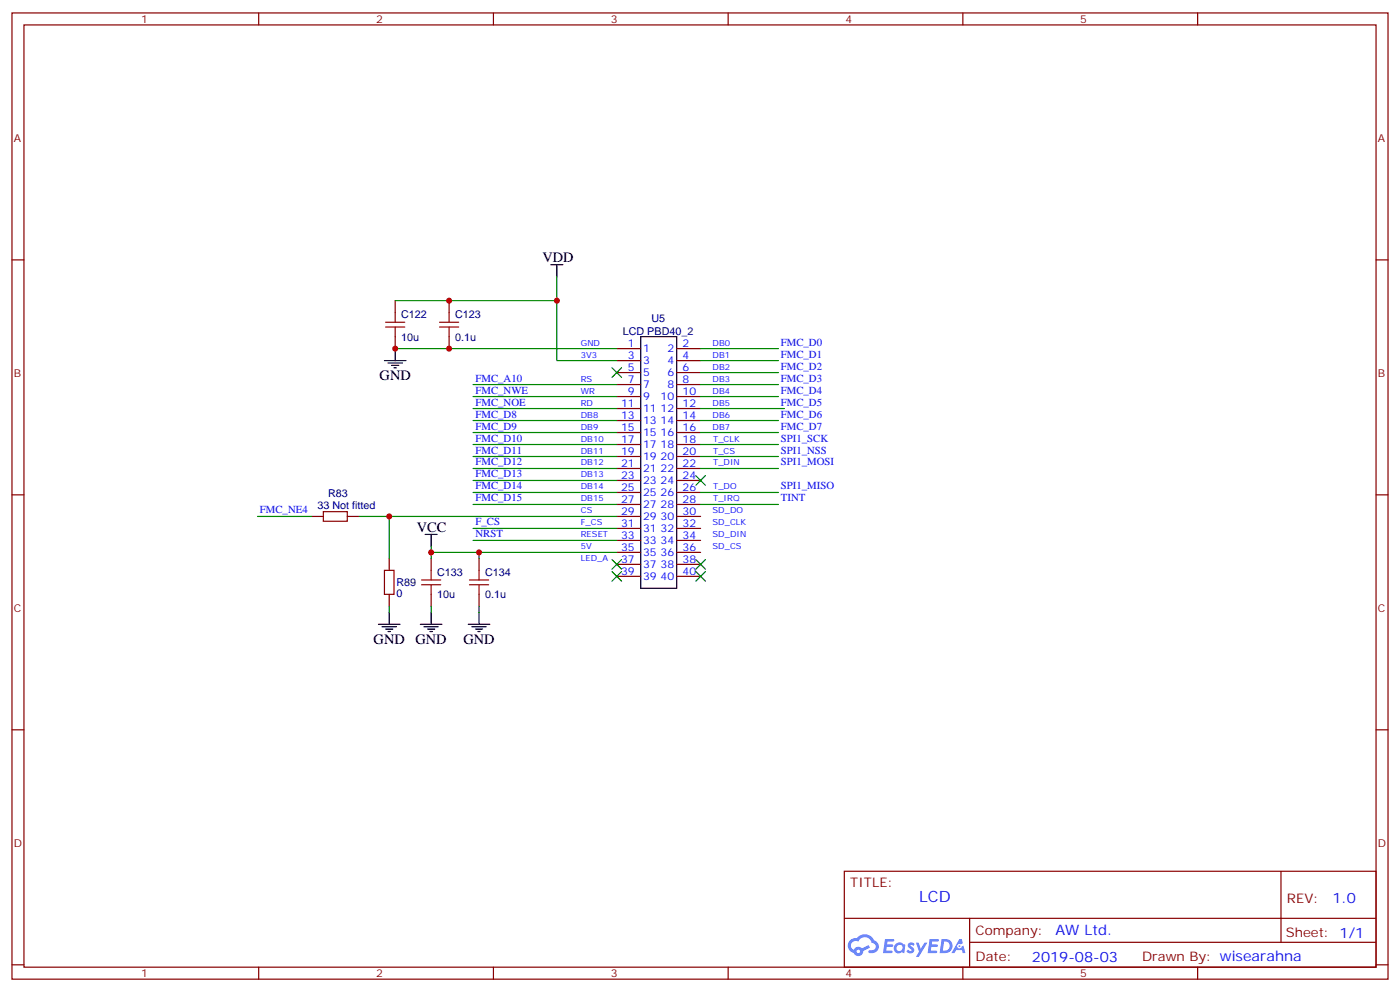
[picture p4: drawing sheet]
<svg xmlns="http://www.w3.org/2000/svg" width="412mm" height="292mm" viewBox="0 0 412 292" stroke-linecap="round" stroke-linejoin="round" font-family="sans-serif">
<g fill="none" stroke="#870000" stroke-width=".35">
<path d="M3.5 3.8h405.4v284.3h-405.4zM7.1 7.3h398.2v277.3h-398.2zM76.2 3.8v3.5M145.3 3.8v3.5M214.5 3.8v3.5M283.6 3.8v3.5M352.8 3.8v3.5M3.5 76.5h3.6M405.3 76.5h3.6M3.5 145.6h3.6M405.3 145.6h3.6M3.5 214.8h3.6"/>
<path d="M405.3 214.8h3.6M248.7 256.4h156.6v28.2h-156.6zM377.3 256.4v20.9M248.7 270.2h156.5M285.6 277.3h119.6M285.6 270.2v14.2M3.5 283.9h3.6M76.2 284.6v3.5M145.3 284.6v3.5M214.5 284.6v3.5M283.6 284.6v3.5M352.8 284.6v3.5"/>
<path d="M405.3 283.9h3.6"/>
</g>
<g fill="#5487ff">
<path d="M267.7 277.6a1.22 1.22 0 0 1 1.7 .2l-.4 .6a.47 .47 0 0 0-.3-.4 .47 .47 0 0 0-.5 .2l.1 .2a1.14 1.14 0 0 1 .8 1.8 1.14 1.14 0 0 1-1.9 0l-.2-.2 .5-.6 .7 .5a.29 .29 0 0 0 .3-.3 .29 .29 0 0 0-.2-.3 1.04 1.04 0 0 1-.6-1.7z"/>
<path d="M260.7 276.3h2.4l.3 .2-.2 .5-1.8 .1-.1 .8h1.5l.3 .4-.3 .4h-1.6l-.2 1.1h1.7l.2 .3-.2 .3-2.6 .1z"/>
<path d="M273.8 276.3h2.4l.3 .2-.1 .5-1.8 .1-.2 .8h1.6l.3 .4-.4 .4h-1.6l-.1 1.1h1.7l.2 .3-.2 .3-2.6 .1z"/>
<path d="M282.6 276.3h.7l.3 1.3-.6 .3a.69 .69 0 0 0-1 .3 .69 .69 0 0 0 .4 .9 .69 .69 0 0 0 .9-.6l.5-.2 .6 2.2h-.8l-.2-.9h-1.8l-.5 .9h-.8z"/>
<path d="M269.8 277.4h.8l.6 1.8 1.1-1.8h.9l-2.6 4.2h-.8l.9-1.5z"/>
<path d="M277.4 276.3l-.6 4.2h1.3a2.11 2.11 0 0 0 2.5-2.1 2.11 2.11 0 0 0-2.5-2.1zM278.1 277.1a1.39 1.39 0 0 1 1.7 1.4 1.39 1.39 0 0 1-1.8 1.3h-.3z"/>
<path d="M263.7 277.9a1.54 1.54 0 0 0-.1 2.2 1.54 1.54 0 0 0 2.2 .1l.6 .3 .3-2.3-.2-.3h-.4a1.49 1.49 0 0 0-2.4 0zM264 278.9a.94 .94 0 0 1 1.8 0 .94 .94 0 0 1-1.8 0z"/>
<path d="M250.4 276.7a2.18 2.18 0 0 0 1.1 3.7 1.44 1.44 0 0 0 1.6 .9 1.44 1.44 0 0 0 1.2-1.4l2-1.1-.5-.7-1.9 1a1.47 1.47 0 0 0-2.4 .4 1.39 1.39 0 0 1-.7-1.9 1.39 1.39 0 0 1 2-.5 2.12 2.12 0 0 1 2.2-1.3 2.12 2.12 0 0 1 1.9 1.7 1.14 1.14 0 0 1 1.1 1.4 1.14 1.14 0 0 1-1.7 .7 .43 .43 0 0 0-.5 .4 .43 .43 0 0 0 .4 .5 1.98 1.98 0 0 0 2.5-1.2 1.98 1.98 0 0 0-1.2-2.6 3.1 3.1 0 0 0-5.3-.6l-.9 .1zM252.3 280a.55 .55 0 0 1 1.1 0 .55 .55 0 0 1-1.1 0z"/>
<circle cx="282.6" cy="278.4" r=".26"/>
</g>
<g fill="none" stroke="#000" stroke-width=".35">
<path d="M162.3 77.9h3.5M164 77.9v3.5M188.7 99.1h10.6v74h-10.6zM113.2 106.1h6.4M114.3 106.8h4.2M115.4 107.5h2.1M116.1 108.2h.7M116.4 102.6v3.5M125.2 157.3h3.6M127 157.3v3.5M111.5 183.7h6.3M112.5 184.4h4.3"/>
<path d="M113.6 185.1h2.1M114.3 185.8h.7M114.7 180.2v3.5M123.8 183.7h6.4M124.9 184.4h4.2M125.9 185.1h2.2M126.6 185.8h.8M127 180.2v3.5M137.9 183.7h6.4M139 184.4h4.2M140.1 185.1h2.1M140.8 185.8h.7"/>
<path d="M141.1 180.2v3.5"/>
</g>
<g fill="none" stroke="#870000" stroke-width=".35">
<path d="M116.4 88.5v3.5M116.4 99.1v3.5M132.3 88.5v3.5M132.3 99.1v3.5M181.7 102.6h7M181.7 106.1h7M181.7 109.6h7M181.7 113.2h7M181.7 116.7h7M199.3 102.6h7.1M199.3 106.1h7.1M199.3 109.6h7.1"/>
<path d="M199.3 113.2h7.1M199.3 116.7h7.1M181.7 120.2h7M181.7 123.8h7M181.7 127.3h7M181.7 130.8h7M181.7 134.3h7M181.7 137.9h7M199.3 120.2h7.1M199.3 123.8h7.1M199.3 127.3h7.1M199.3 130.8h7.1"/>
<path d="M199.3 134.3h7.1M199.3 137.9h7.1M91.7 152h3.5M102.3 152h3.5M181.7 141.4h7M181.7 144.9h7M181.7 148.4h7M181.7 152h7M181.7 155.5h7M181.7 159h7M199.3 141.4h7.1M199.3 144.9h7.1"/>
<path d="M199.3 148.4h7.1M199.3 152h7.1M199.3 155.5h7.1M199.3 159h7.1M114.7 164.3v3.6M114.7 174.9v3.5M127 164.3v3.6M127 174.9v3.5M141.1 164.3v3.6M141.1 174.9v3.5M181.7 162.6h7M181.7 166.1h7"/>
<path d="M181.7 169.6h7M199.3 162.6h7.1M199.3 166.1h7.1M199.3 169.6h7.1"/>
</g>
<g fill="none" stroke="#a10000" stroke-width=".35">
<path d="M113.6 96.2h5.6M113.6 94.8h5.6M116.4 92v2.8M116.4 96.2v2.9M129.5 96.2h5.6M129.5 94.8h5.6M132.3 92v2.8M132.3 96.2v2.9M95.2 150.6h7.1v2.8h-7.1zM113.2 167.9h2.9v7h-2.9zM124.2 172.1h5.6M124.2 170.7h5.6"/>
<path d="M127 167.9v2.8M127 172.1v2.8M138.3 172.1h5.6M138.3 170.7h5.6M141.1 167.9v2.8M141.1 172.1v2.8"/>
</g>
<g fill="none" stroke="#008700" stroke-width=".35">
<path d="M116.4 88.5h47.6M164 81.4v24.7h17.7M116.4 102.6h65.3M139.3 113.2h42.4M139.3 116.7h42.4M206.4 102.6h22.9M206.4 113.2h22.9M206.4 116.7h22.9M206.4 106.1h22.9M206.4 109.6h22.9M139.3 120.2h42.4M139.3 123.8h42.4"/>
<path d="M139.3 127.3h42.4M139.3 130.8h42.4M139.3 134.3h42.4M139.3 137.9h42.4M206.4 120.2h24.7M206.4 123.8h22.9M206.4 127.3h22.9M206.4 130.8h22.9M206.4 134.3h22.9M206.4 137.9h22.9M75.8 152h15.9M105.8 152h75.9"/>
<path d="M114.7 152v12.3M139.3 159h42.4M139.3 155.5h42.4M139.3 141.4h42.4M139.3 144.9h42.4M139.3 148.4h42.4M206.4 144.9h22.9M206.4 148.4h22.9M114.7 178.4v1.8M127 160.8v1.8h54.7M127 162.6v1.7M127 178.4v1.8"/>
<path d="M141.1 162.6v1.7M141.1 178.4v1.8"/>
</g>
<g fill="#c00">
<circle cx="127" cy="162.6" r=".88"/>
<circle cx="132.3" cy="88.5" r=".88"/>
<circle cx="132.3" cy="102.6" r=".88"/>
<circle cx="116.4" cy="102.6" r=".88"/>
<circle cx="164" cy="88.5" r=".88"/>
<circle cx="114.7" cy="152" r=".88"/>
<circle cx="141.1" cy="162.6" r=".88"/>
</g>
<g fill="#c00" stroke="#008700" stroke-width=".35">
<path d="M180.3 108.2l2.8 2.9zM183.1 108.2l-2.8 2.9z"/>
<path d="M180.3 168.2l2.8 2.8zM183.1 168.2l-2.8 2.8z"/>
<path d="M205 168.2l2.8 2.8zM207.8 168.2l-2.8 2.8z"/>
<path d="M205 164.7l2.8 2.8zM205 167.5l2.8-2.8z"/>
<path d="M205 140l2.8 2.8zM207.8 140l-2.8 2.8z"/>
<path d="M180.3 164.7l2.8 2.8zM180.3 167.5l2.8-2.8z"/>
</g>
<text font-size="4.6" fill="#00f" x="270.8" y="265.4">LCD</text>
<g font-size="4.2">
<text x="159.8" y="77.2">VDD</text>
<text x="111.8" y="111.8">GND</text>
<text x="122.8" y="156.6">VCC</text>
<text x="110.1" y="189.4">GND</text>
<text x="122.4" y="189.4">GND</text>
<text x="136.5" y="189.4">GND</text>
</g>
<g font-size="4.2" fill="#00f">
<text x="392.5" y="265.7">1.0</text>
<text x="310.9" y="275.2">AW Ltd.</text>
<text x="304" y="283">2019-08-03</text>
</g>
<g font-size="3.9" fill="#800">
<text x="250.5" y="261">TITLE:</text>
<text x="379.1" y="265.7">REV:</text>
<text x="287.4" y="275.2">Company:</text>
<text x="378.7" y="275.8">Sheet: 1/1</text>
<text x="287.4" y="282.9">Date:</text>
<text x="336.4" y="282.9">Drawn By: wisearahna</text>
</g>
<g font-size="3.2" fill="#800">
<text x="41.6" y="6.8">1</text>
<text x="110.8" y="6.8">2</text>
<text x="179.9" y="6.8">3</text>
<text x="249.1" y="6.8">4</text>
<text x="318.2" y="6.8">5</text>
<text x="4.1" y="41.9">A</text>
<text x="405.9" y="41.9">A</text>
<text x="4.1" y="111.1">B</text>
<text x="405.9" y="111.1">B</text>
<text x="4.1" y="180.2">C</text>
<text x="405.9" y="180.2">C</text>
<text x="4.1" y="249.3">D</text>
<text x="405.9" y="249.3">D</text>
<text x="41.6" y="287.6">1</text>
<text x="110.8" y="287.6">2</text>
<text x="179.9" y="287.6">3</text>
<text x="249.1" y="287.6">4</text>
<text x="318.2" y="287.6">5</text>
</g>
<g font-size="3.2" fill="#000080">
<text x="118.2" y="93.6">C122</text>
<text x="134.1" y="93.6">C123</text>
<text x="191.9" y="94.8">U5</text>
<text x="118.2" y="100.3">10u</text>
<text x="134.1" y="100.3">0.1u</text>
<text x="183.4" y="98.6">LCD PBD40_2</text>
<text x="93.5" y="149.7">33 Not fitted</text>
<text x="96.7" y="146.3">R83</text>
<text x="116.8" y="172.5">R89</text>
<text x="128.8" y="169.4">C133</text>
<text x="142.9" y="169.4">C134</text>
<text x="116.8" y="175.7">0</text>
<text x="128.8" y="176.1">10u</text>
<text x="142.9" y="176.1">0.1u</text>
</g>
<g font-size="3.2" fill="#00f">
<text x="230" y="101.7">FMC_D0</text>
<text x="185" y="102.2">1</text>
<text x="185" y="105.8">3</text>
<text x="189.4" y="103.6">1</text>
<text x="189.4" y="107.2">3</text>
<text x="196.6" y="103.6">2</text>
<text x="196.6" y="107.2">4</text>
<text x="201.1" y="102.2">2</text>
<text x="201.1" y="105.8">4</text>
<text x="230" y="105.2">FMC_D1</text>
<text x="140.1" y="112.3">FMC_A10</text>
<text x="185" y="109.3">5</text>
<text x="185" y="112.8">7</text>
<text x="189.4" y="110.7">5</text>
<text x="196.6" y="110.7">6</text>
<text x="201.1" y="109.3">6</text>
<text x="201.1" y="112.8">8</text>
<text x="230" y="108.8">FMC_D2</text>
<text x="230" y="112.3">FMC_D3</text>
<text x="140.1" y="115.8">FMC_NWE</text>
<text x="140.1" y="119.3">FMC_NOE</text>
<text x="182.9" y="119.9">11</text>
<text x="185" y="116.3">9</text>
<text x="189.4" y="114.2">7</text>
<text x="189.4" y="117.8">9</text>
<text x="194.6" y="117.8">10</text>
<text x="196.6" y="114.2">8</text>
<text x="201.1" y="116.3">10</text>
<text x="201.1" y="119.9">12</text>
<text x="230" y="115.8">FMC_D4</text>
<text x="230" y="119.3">FMC_D5</text>
<text x="140.1" y="122.9">FMC_D8</text>
<text x="182.9" y="123.4">13</text>
<text x="189.4" y="121.3">11</text>
<text x="189.4" y="124.8">13</text>
<text x="194.6" y="121.3">12</text>
<text x="194.6" y="124.8">14</text>
<text x="201.1" y="123.4">14</text>
<text x="230" y="122.9">FMC_D6</text>
<text x="140.1" y="126.4">FMC_D9</text>
<text x="140.1" y="129.9">FMC_D10</text>
<text x="182.9" y="126.9">15</text>
<text x="182.9" y="130.5">17</text>
<text x="189.4" y="128.3">15</text>
<text x="189.4" y="131.9">17</text>
<text x="194.6" y="128.3">16</text>
<text x="194.6" y="131.9">18</text>
<text x="201.1" y="126.9">16</text>
<text x="201.1" y="130.5">18</text>
<text x="230" y="126.4">FMC_D7</text>
<text x="230" y="129.9">SPI1_SCK</text>
<text x="140.1" y="133.5">FMC_D11</text>
<text x="140.1" y="137">FMC_D12</text>
<text x="182.9" y="134">19</text>
<text x="182.9" y="137.5">21</text>
<text x="189.4" y="135.4">19</text>
<text x="194.6" y="135.4">20</text>
<text x="201.1" y="134">20</text>
<text x="201.1" y="137.5">22</text>
<text x="230" y="137">SPI1_MOSI</text>
<text x="230" y="133.5">SPI1_NSS</text>
<text x="140.1" y="140.5">FMC_D13</text>
<text x="182.9" y="141">23</text>
<text x="189.4" y="138.9">21</text>
<text x="189.4" y="142.5">23</text>
<text x="194.6" y="138.9">22</text>
<text x="194.6" y="142.5">24</text>
<text x="201.1" y="141">24</text>
<text x="140.1" y="144">FMC_D14</text>
<text x="140.1" y="147.6">FMC_D15</text>
<text x="182.9" y="144.6">25</text>
<text x="182.9" y="148.1">27</text>
<text x="189.4" y="146">25</text>
<text x="189.4" y="149.5">27</text>
<text x="194.6" y="146">26</text>
<text x="194.6" y="149.5">28</text>
<text x="201.1" y="144.6">26</text>
<text x="201.1" y="148.1">28</text>
<text x="230" y="144">SPI1_MISO</text>
<text x="230" y="147.6">TINT</text>
<text x="76.6" y="151.1">FMC_NE4</text>
<text x="140.1" y="154.6">F_CS</text>
<text x="182.9" y="151.6">29</text>
<text x="182.9" y="155.2">31</text>
<text x="189.4" y="153">29</text>
<text x="194.6" y="153">30</text>
<text x="201.1" y="151.6">30</text>
<text x="201.1" y="155.2">32</text>
<text x="140.1" y="158.2">NRST</text>
<text x="182.9" y="158.7">33</text>
<text x="189.4" y="156.6">31</text>
<text x="189.4" y="160.1">33</text>
<text x="194.6" y="156.6">32</text>
<text x="194.6" y="160.1">34</text>
<text x="201.1" y="158.7">34</text>
<text x="182.9" y="162.2">35</text>
<text x="182.9" y="165.7">37</text>
<text x="189.4" y="163.6">35</text>
<text x="189.4" y="167.1">37</text>
<text x="194.6" y="163.6">36</text>
<text x="194.6" y="167.1">38</text>
<text x="201.1" y="162.2">36</text>
<text x="201.1" y="165.7">38</text>
<text x="182.9" y="169.3">39</text>
<text x="189.4" y="170.7">39</text>
<text x="194.6" y="170.7">40</text>
<text x="201.1" y="169.3">40</text>
</g>
<g font-size="2.5" fill="#00f">
<text x="171.1" y="101.7">GND</text>
<text x="209.9" y="101.7">DB0</text>
<text x="171.1" y="105.2">3V3</text>
<text x="209.9" y="105.2">DB1</text>
<text x="171.1" y="112.3">RS</text>
<text x="209.9" y="108.8">DB2</text>
<text x="209.9" y="112.3">DB3</text>
<text x="171.1" y="115.8">WR</text>
<text x="171.1" y="119.3">RD</text>
<text x="209.9" y="115.8">DB4</text>
<text x="209.9" y="119.3">DB5</text>
<text x="171.1" y="122.9">DB8</text>
<text x="209.9" y="122.9">DB6</text>
<text x="171.1" y="126.4">DB9</text>
<text x="171.1" y="129.9">DB10</text>
<text x="209.9" y="126.4">DB7</text>
<text x="210.1" y="129.9">T_CLK</text>
<text x="171.1" y="133.5">DB11</text>
<text x="171.1" y="137">DB12</text>
<text x="210.1" y="133.5">T_CS</text>
<text x="210.1" y="137">T_DIN</text>
<text x="171.1" y="140.5">DB13</text>
<text x="171.1" y="147.6">DB15</text>
<text x="171.1" y="144">DB14</text>
<text x="210.1" y="144">T_DO</text>
<text x="210.1" y="147.6">T_IRQ</text>
<text x="171.1" y="154.6">F_CS</text>
<text x="171.1" y="151.1">CS</text>
<text x="209.9" y="151.1">SD_DO</text>
<text x="209.9" y="154.6">SD_CLK</text>
<text x="171.1" y="161.7">5V</text>
<text x="171.1" y="158.2">RESET</text>
<text x="209.9" y="158.2">SD_DIN</text>
<text x="209.9" y="161.7">SD_CS</text>
<text x="171.1" y="165.2">LED_A</text>
</g>
</svg>
